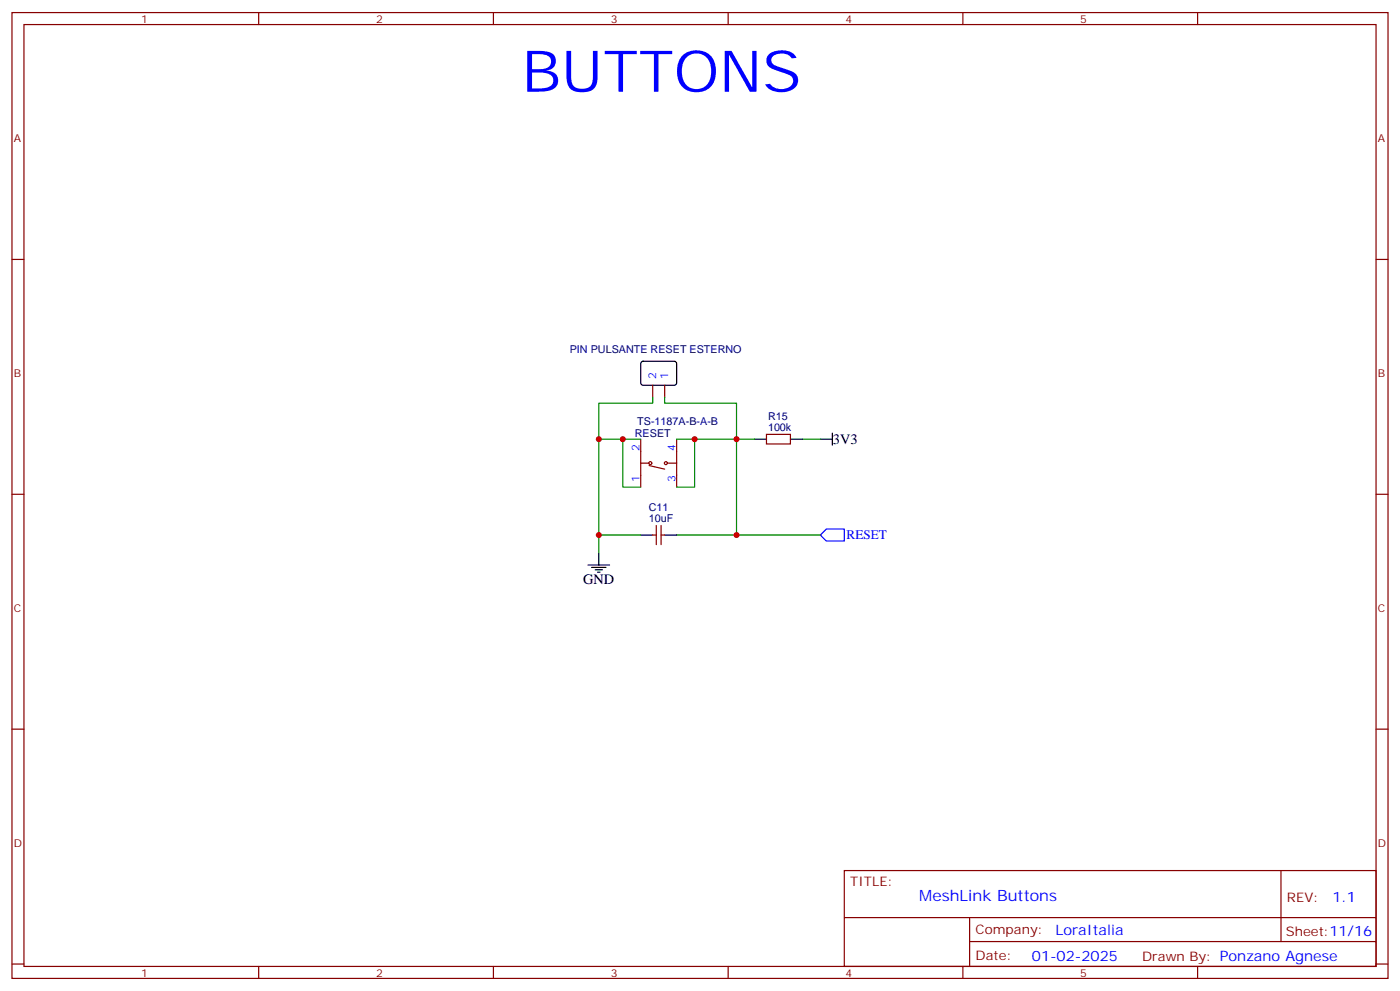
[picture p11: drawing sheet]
<svg xmlns="http://www.w3.org/2000/svg" width="412mm" height="292mm" viewBox="0 0 412 292" stroke-linecap="round" stroke-linejoin="round" font-family="sans-serif">
<path d="M189 106.6l.4-.2h9.5l.4 .7v5.9l-.7 .4h-9.4l-.5-.7v-5.6zM222.2 129.3h3.6M232.8 129.3h3.6M241.7 129.3h3.5M245.2 127.5v3.6M188.7 157.5h3.6M195.8 157.5h3.5M173.2 166.3h6.4M174.3 167h4.2M175.3 167.7h2.1M176 168.5h.7M176.4 162.8v3.5" fill="none" stroke="#000" stroke-width=".35"/>
<path d="M241.7 157.5l1.7-1.7h5.3v3.5h-5.3z" fill="none" stroke="#00f" stroke-width=".35"/>
<path d="M192.3 116.9v1.8h-15.9v38.8M195.8 116.9v1.8h21.2v38.8h24.7M176.4 129.3h12.3M183.4 129.3v14.1h5.3M199.3 129.3h22.9M204.6 129.3v14.1h-5.3M236.4 129.3h5.3M188.7 157.5h-12.3v5.3M199.3 157.5h17.7" fill="none" stroke="#008700" stroke-width=".35"/>
<g fill="none" stroke="#870000" stroke-width=".35">
<path d="M3.5 3.7h405.4v284.3h-405.4zM7.1 7.2h398.2v277.3h-398.2zM76.2 3.7v3.5M145.3 3.7v3.5M214.5 3.7v3.5M283.6 3.7v3.5M352.8 3.7v3.5M3.5 76.4h3.6M405.3 76.4h3.6M192.3 113.4v3.5M195.8 113.4v3.5M188.7 129.3v14.1"/>
<path d="M188.7 136.3h2.5M191.2 137.1l4.6 1M196.8 136.3h2.5M199.3 129.3v14.1M225.8 127.9h7v2.8h-7zM3.5 145.5h3.6M192.3 157.5h1M193.3 154.7v5.6M194.7 154.7v5.6M194.7 157.5h1.1M405.3 145.5h3.6M3.5 214.7h3.6"/>
<path d="M405.3 214.7h3.6M248.7 256.3h156.6v28.2h-156.6zM377.3 256.3v20.9M248.7 270.1h156.5M285.6 277.2h119.6M285.6 270.1v14.2M3.5 283.8h3.6M76.2 284.5v3.5M145.3 284.5v3.5M214.5 284.5v3.5M283.6 284.5v3.5M352.8 284.5v3.5"/>
<path d="M405.3 283.8h3.6"/>
<circle cx="191.6" cy="136.3" r=".44"/>
<circle cx="196.1" cy="136.3" r=".44"/>
</g>
<g fill="#c00">
<circle cx="217" cy="157.5" r=".88"/>
<circle cx="176.4" cy="157.5" r=".88"/>
<circle cx="217" cy="129.3" r=".88"/>
<circle cx="176.4" cy="129.3" r=".88"/>
<circle cx="183.4" cy="129.3" r=".88"/>
<circle cx="204.6" cy="129.3" r=".88"/>
</g>
<text font-size="16.9" fill="#00f" x="153.7" y="27">BUTTONS</text>
<text font-size="4.6" fill="#00f" x="270.8" y="265.3">MeshLink Buttons</text>
<g font-size="4.2">
<text x="245.4" y="130.7">3V3</text>
<text x="171.8" y="172">GND</text>
</g>
<g font-size="4.2" fill="#00f">
<text x="392.5" y="265.6">1.1</text>
<text x="310.9" y="275.1">LoraItalia</text>
<text x="304" y="282.9">01-02-2025</text>
</g>
<text font-size="3.9" fill="#00f" x="249.4" y="158.8">RESET</text>
<g font-size="3.9" fill="#800">
<text x="250.5" y="260.9">TITLE:</text>
<text x="379.1" y="265.6">REV:</text>
<text x="287.4" y="275.1">Company:</text>
<text x="378.7" y="275.7">Sheet:11/16</text>
<text x="287.4" y="282.8">Date:</text>
<text x="336.4" y="282.8">Drawn By: Ponzano Agnese</text>
</g>
<g font-size="3.2" fill="#800">
<text x="41.6" y="6.7">1</text>
<text x="110.8" y="6.7">2</text>
<text x="179.9" y="6.7">3</text>
<text x="249.1" y="6.7">4</text>
<text x="318.2" y="6.7">5</text>
<text x="4.1" y="41.8">A</text>
<text x="405.9" y="41.8">A</text>
<text x="4.1" y="110.9">B</text>
<text x="405.9" y="110.9">B</text>
<text x="4.1" y="180.1">C</text>
<text x="405.9" y="180.1">C</text>
<text x="4.1" y="249.2">D</text>
<text x="405.9" y="249.2">D</text>
<text x="41.6" y="287.5">1</text>
<text x="110.8" y="287.5">2</text>
<text x="179.9" y="287.5">3</text>
<text x="249.1" y="287.5">4</text>
<text x="318.2" y="287.5">5</text>
</g>
<g font-size="3.2" fill="#000080">
<text x="167.8" y="103.9">PIN PULSANTE RESET ESTERNO</text>
<text x="187.7" y="125.2">TS-1187A-B-A-B</text>
<text x="226.2" y="123.6">R15</text>
<text x="187" y="128.7">RESET</text>
<text x="226.2" y="126.8">100k</text>
<text x="191.1" y="153.6">10uF</text>
<text x="191.1" y="150.5">C11</text>
</g>
<g font-size="3.2" fill="#00f">
<text x="193.3" y="111.7" transform="rotate(-90 193.3 111.7)">2</text>
<text x="196.8" y="111.7" transform="rotate(-90 196.8 111.7)">1</text>
<text x="188.4" y="132.8" transform="rotate(-90 188.4 132.8)">2</text>
<text x="199" y="132.8" transform="rotate(-90 199 132.8)">4</text>
<text x="188.4" y="141.9" transform="rotate(-90 188.4 141.9)">1</text>
<text x="199" y="141.9" transform="rotate(-90 199 141.9)">3</text>
</g>
</svg>
